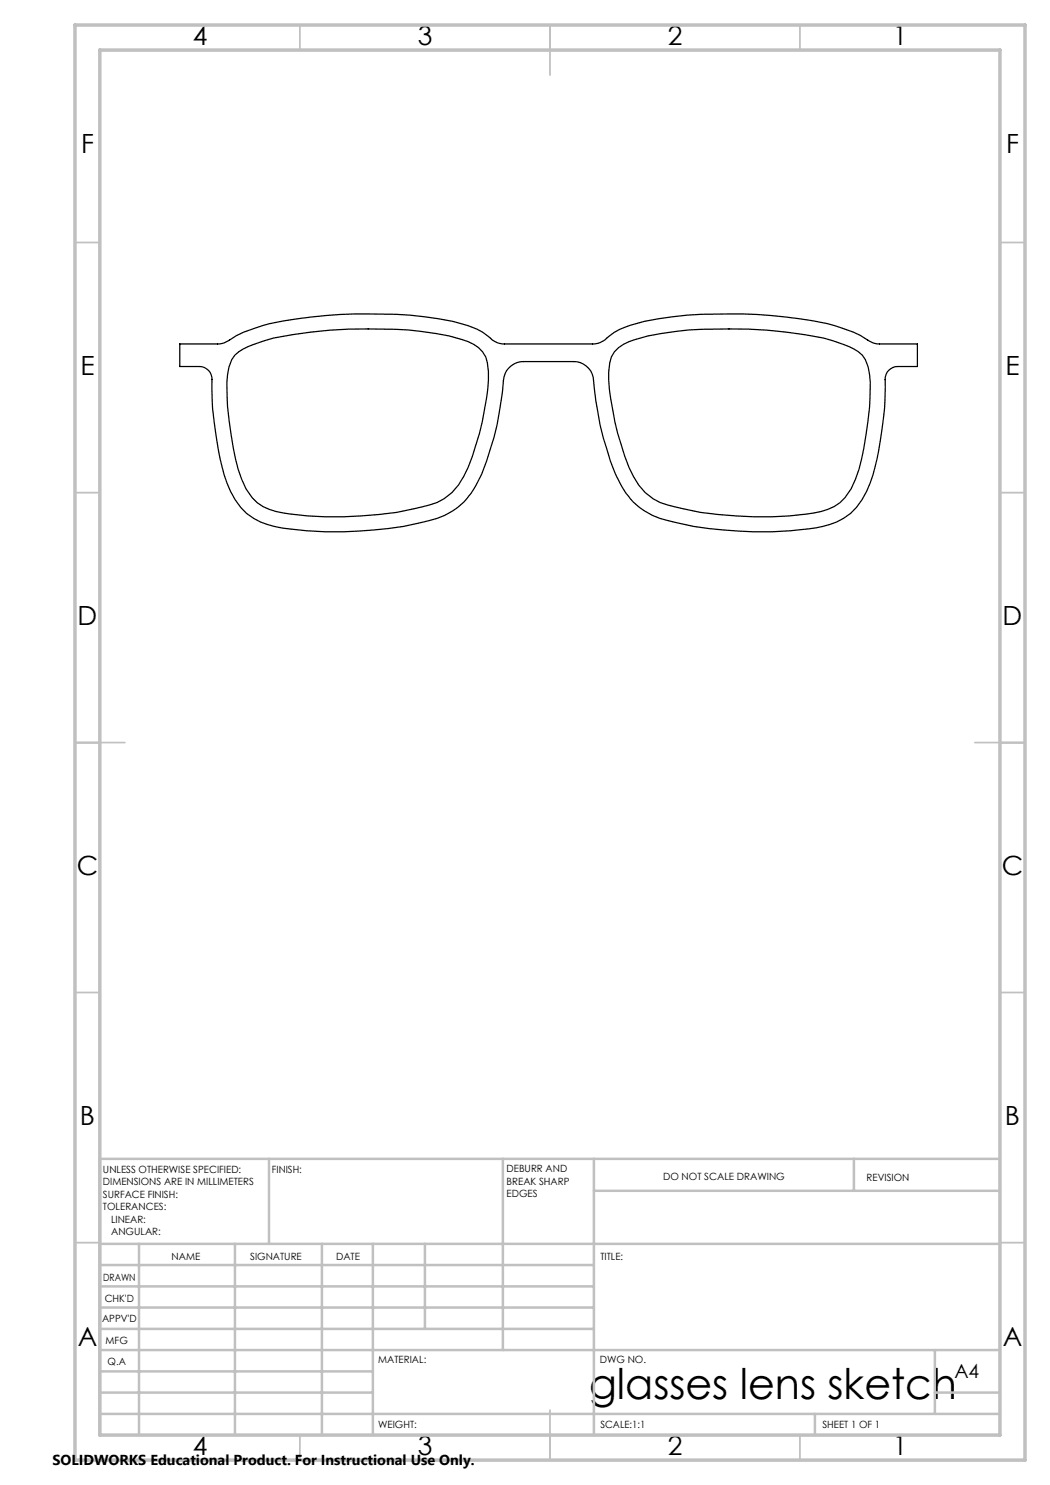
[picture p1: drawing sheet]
<svg xmlns="http://www.w3.org/2000/svg" width="210mm" height="297mm" viewBox="0 0 210 297" stroke-linecap="round" stroke-linejoin="round" font-family="sans-serif">
<path d="M35.9 68.8h7.6a3.7 3.7 0 0 0 2.4-.8 29.3 29.3 0 0 1 8-3.3 97.3 97.3 0 0 1 36.7-.4 17.6 17.6 0 0 1 7 3 4.4 4.4 0 0 0 3.3 1.5h17.6a4.2 4.2 0 0 0 3.3-1.5 15 15 0 0 1 7.1-3 90.6 90.6 0 0 1 25.4-1.2 57.1 57.1 0 0 1 15.1 2.9 16.9 16.9 0 0 1 4.7 2.3l.6 .3 .9 .2h7.9v4.5h-4a2.53 2.53 0 0 0-2.5 2.6 68.1 68.1 0 0 1-3 20.7 12.3 12.3 0 0 1-8.1 8.3 51.1 51.1 0 0 1-15.2 1.5 65.9 65.9 0 0 1-18.7-2.7 14.4 14.4 0 0 1-8.6-8.3 61.2 61.2 0 0 1-4.8-19.9 4 4 0 0 0-3.9-3.2h-10a4 4 0 0 0-4 3.8 56.3 56.3 0 0 1-5.3 20.5 14 14 0 0 1-10.6 7.8 77.5 77.5 0 0 1-29.9 .9 11.9 11.9 0 0 1-8.8-7 48.8 48.8 0 0 1-3.3-14.5l-.3-2.2-.1-4.2a3.8 3.8 0 0 0-.7-3.3 2.54 2.54 0 0 0-1.8-.8h-4zM47 71a9.6 9.6 0 0 1 3.6-2.1l2-.7a73.1 73.1 0 0 1 17.2-2.4h3.8a62.3 62.3 0 0 1 18.9 2.1 6.2 6.2 0 0 1 5.2 6.4 49 49 0 0 1-2.5 14.7 22.4 22.4 0 0 1-4.8 9.5 11.1 11.1 0 0 1-6 2.9 74.4 74.4 0 0 1-22.9 1.8 24.4 24.4 0 0 1-8.9-1.9 9.7 9.7 0 0 1-4.3-5.5 59.2 59.2 0 0 1-2.9-16 17.1 17.1 0 0 1 1-7.9zM122.9 70.4a8 8 0 0 1 4-2.5 63 63 0 0 1 18.9-2.1 89.2 89.2 0 0 1 19 1.8 25.6 25.6 0 0 1 6.9 2.7 5.9 5.9 0 0 1 2.2 4.7l.2 1.5a71.1 71.1 0 0 1-2.3 17.3 12 12 0 0 1-5 7.5 15.2 15.2 0 0 1-5.3 1.5 75.2 75.2 0 0 1-24.9-1.1 19.1 19.1 0 0 1-6-1.9 13.1 13.1 0 0 1-4.8-6.3 55.1 55.1 0 0 1-4.1-19.2l.3-1.7 .3-1.2z" fill="none" stroke="#000" stroke-width=".25"/>
<g fill="none" stroke="#c0c0c0" stroke-width=".35">
<path d="M60 5v5M110 5v10M160 5v5M15 48.5h5M200 48.5h5M15 98.5h5M200 98.5h5M15 148.5h10M195 148.5h10M15 198.5h5M200 198.5h5M15 248.5h5"/>
<path d="M200 248.5h5M60 287v5M110 282v10M160 287v5"/>
</g>
<g fill="none" stroke="#c0c0c0" stroke-width=".5">
<path d="M53.8 231.8v17M100.6 231.8v38.2M118.8 231.8v55.2M118.8 238.2h81.2M170.8 231.8v6.4M200 231.8h-180v55.2M20 248.8h180M20 257.3h98.8M20 253h98.8M27.8 248.8v38.2M47 248.8v38.2M64.4 248.8v38.2"/>
<path d="M74.6 248.8v38.2M85 248.8v17M20 265.8h98.8M20 261.5h98.8M20 278.5h54.6M20 274.3h54.6M20 270h180M187 278.5h13M187 270v12.8M20 282.8h180M163 282.8v4.2"/>
</g>
<path d="M15 5h190v287h-190zM20 10h180v277h-180z" fill="none" stroke="#c0c0c0" stroke-width=".7"/>
<text font-size="8.5" x="117.8" y="279.7">glasses lens sketch</text>
<g font-size="5.3">
<text x="38.5" y="8.9">4</text>
<text x="83.5" y="8.9">3</text>
<text x="133.5" y="8.9">2</text>
<text x="178.5" y="8.9">1</text>
<text x="16.2" y="30.7">F</text>
<text x="201.2" y="30.7">F</text>
<text x="16.1" y="74.9">E</text>
<text x="201.1" y="74.9">E</text>
<text x="15.5" y="124.9">D</text>
<text x="200.5" y="124.9">D</text>
<text x="15.4" y="174.9">C</text>
<text x="200.4" y="174.9">C</text>
<text x="16" y="224.9">B</text>
<text x="201" y="224.9">B</text>
<text x="15.5" y="269.2">A</text>
<text x="200.5" y="269.2">A</text>
<text x="38.5" y="290.9">4</text>
<text x="83.5" y="290.9">3</text>
<text x="133.5" y="290.9">2</text>
<text x="178.5" y="290.9">1</text>
</g>
<text font-size="3.9" x="190.9" y="275.5">A4</text>
<text font-size="2.9" x="10.5" y="292.9">SOLIDWORKS Educational Product. For Instructional Use Only.</text>
<g font-size="2">
<text x="20.6" y="234.6">UNLESS OTHERWISE SPECIFIED:</text>
<text x="20.6" y="237.1">DIMENSIONS ARE IN MILLIMETERS</text>
<text x="20.6" y="239.6">SURFACE FINISH:</text>
<text x="54.4" y="234.6">FINISH:</text>
<text x="101.3" y="234.5">DEBURR AND</text>
<text x="101.3" y="237">BREAK SHARP</text>
<text x="101.3" y="239.5">EDGES</text>
<text x="132.6" y="236">DO NOT SCALE DRAWING</text>
<text x="173.3" y="236.2">REVISION</text>
<text x="20.6" y="242.1">TOLERANCES:</text>
<text x="22.2" y="244.6">LINEAR:</text>
<text x="22.2" y="247.1">ANGULAR:</text>
<text x="34.3" y="252">NAME</text>
<text x="50" y="251.9">SIGNATURE</text>
<text x="67.2" y="251.9">DATE</text>
<text x="120.1" y="251.9">TITLE:</text>
<text x="20.6" y="256.1">DRAWN</text>
<text x="20.9" y="260.3">CHK'D</text>
<text x="20.4" y="264.4">APPV'D</text>
<text x="21.1" y="268.8">MFG</text>
<text x="21.5" y="273">Q.A</text>
<text x="75.6" y="272.5">MATERIAL:</text>
<text x="120" y="272.5">DWG NO.</text>
<text x="75.6" y="285.5">WEIGHT:</text>
<text x="120.1" y="285.6">SCALE:1:1</text>
<text x="164.5" y="285.6">SHEET 1 OF 1</text>
</g>
</svg>
